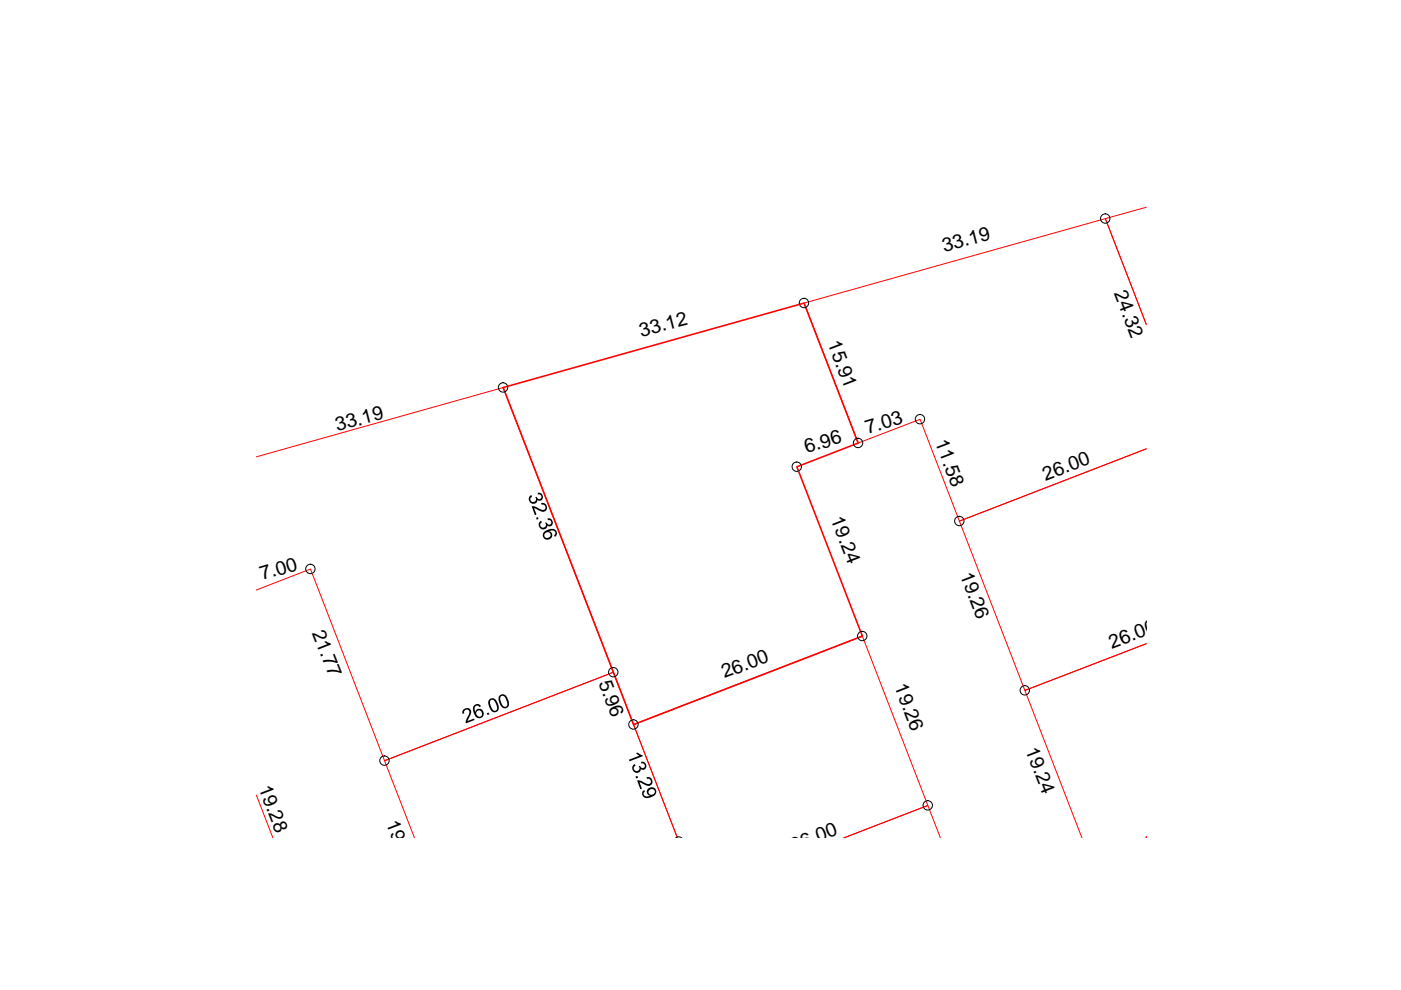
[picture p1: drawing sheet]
<svg xmlns="http://www.w3.org/2000/svg" width="297mm" height="210mm" viewBox="0 0 297 210" stroke-linecap="round" stroke-linejoin="round" font-family="sans-serif">
<path d="M54.4 96.9l52.3-14.7 23.3 60.3-48.5 18.8-15.7-40.6-11.4 4.4M54.4 168.6l3.5 9.1M87.9 177.7l-6.4-16.4 48.5-18.8 13.6 35.2-9.3-24.1 48.5-18.7 13.9 35.9-17.8 6.9 17.8-6.9 2.7 6.9" fill="none" stroke="#f00" stroke-width=".21"/>
<path d="M106.7 82.2l63.8-17.9 11.4 29.6-12.9 5.1 13.8 35.9-48.5 18.7z" fill="none" stroke="#f00" stroke-width=".34"/>
<circle cx="243" cy="177.7" r=".17" fill="#f00"/>
<path d="M243 43.9l-8.6 2.5 8.6 22.4-8.6-22.4-63.9 17.9 11.4 29.6 13.2-5 8.3 21.6 39.6-15.3-39.6 15.3 13.9 35.9 25.7-9.9-25.7 9.9 12.1 31.3M243 177.7h.1" fill="none" stroke="#f00" stroke-width=".21"/>
<g fill="none" stroke="#000" stroke-width=".21">
<path d="M143.3 177.7a.97 .97 0 0 1 1.3 0"/>
<circle cx="234.3" cy="46.3" r=".99"/>
<circle cx="170.5" cy="64.2" r=".99"/>
<circle cx="106.7" cy="82.1" r=".99"/>
<circle cx="168.9" cy="99" r=".99"/>
<circle cx="181.9" cy="93.9" r=".99"/>
<circle cx="195.1" cy="88.9" r=".99"/>
<circle cx="203.4" cy="110.5" r=".99"/>
<circle cx="65.8" cy="120.6" r=".99"/>
<circle cx="182.8" cy="134.9" r=".99"/>
<circle cx="130" cy="142.5" r=".99"/>
<circle cx="134.3" cy="153.6" r=".99"/>
<circle cx="217.3" cy="146.4" r=".99"/>
<circle cx="81.5" cy="161.3" r=".99"/>
<circle cx="196.7" cy="170.8" r=".99"/>
</g>
<g fill="#000">
<path d="M112.3 105.2l.3-.3 .2 .4-.3 .3-.1 .4 .2 .3 .4 .2 .6-.4-.1-.7 .3-.1 .1 .3 .4 .2 .3-.1 .2-.2-.2-.6h-.6v-.4l.7 .1 .4 .5v.5l-.3 .5-.6 .1-.3-.2v.4l-.3 .3-.8 .1-.4-.3-.3-.4zM113.7 109.8l.3-.2 .2 .4-.4 .2zM112.7 107.4h.6l1.4 .6 .6 .1 .4-.3-.1-.5-.3-.3h-.4l-.2-.3 .6-.1 .5 .5 .2 .7-.3 .5-.8 .2-1.7-.8 .5 1.4-.3 .1zM114.3 110.7l.4-.3 .2 .3-.3 .3-.1 .3 .1 .3 .4 .3 .7-.3v-.5l-.1-.3h.3l.1 .2a.5 .5 0 0 0 .6 .2 .5 .5 0 0 0 .2-.7 .5 .5 0 0 0-.6-.2l-.1-.4 .8 .2 .3 .6v.4l-.6 .5-.6-.2-.1 .5-.6 .4-.4-.1-.5-.3-.2-.5zM98.2 150.5l.4-.3 .6-.1 .4 .2 .3 .4-.1 .7-.7 1.5 1.4-.5 .1 .3-1.8 .7v-.6l.6-1.4 .1-.5-.3-.4h-.4l-.4 .4v.4h-.3l-.1-.3zM103.2 151.2l.4-.1 .2 .4-.4 .1zM133.4 161.1l2.2-.9-.7-.5 .3-.1 1.1 .7-2.8 1.1zM134.3 162.2l.3-.2 .1 .3-.3 .3v.4l.2 .4 .3 .1 .4-.1 .3-.2v-.4l-.2-.4h.3l.4 .5 .3-.1a.51 .51 0 0 0 .3-.7 .51 .51 0 0 0-.7-.2l-.1-.4 .8 .1 .3 .6v.6l-.6 .4-.6-.2-.1 .6-.5 .3-.6-.1-.4-.4-.2-.7zM134.7 164.6l.4-.1 .2 .4-.4 .2zM135.1 165.5h.6l1.3 .7h.6l.4-.3v-.5l-.3-.3h-.5l-.1-.3h.6l.4 .3 .2 .8-.4 .6-.6 .1-1.7-.7 .5 1.3-.3 .1z"/>
<path d="M115.3 112.9l.7-.5 1.3-.3 .6 .4 .2 .7-.5 .6-.1-.3 .3-.4-.1-.4-.4-.2-.9 .1 .6 .4 .1 .8-.6 .5-.6 .1-.5-.1-.3-.6zM115.7 113l-.3 .4 .2 .6h.6l.4-.2 .2-.3-.2-.5-.4-.2z"/>
<path d="M100.5 149.6l.5-.3h.6l.3 .3 .1 .1-.4 .2-.3-.3-.5 .1-.2 .3v.5l.2 .5 .1-.4 .5-.3h.6l.4 .4 .2 .7-.4 .7-.8 .2-.6-.5-.5-1.1v-.7zM101.2 150.7l-.2 .4 .1 .5 .5 .4 .5-.2 .1-.6-.2-.4-.3-.2z"/>
<path d="M103.7 148.4l.3-.3 .6-.1 .6 .5 .5 1.3v.5l-.3 .6-.6 .1-.7-.4-.6-1.5zM104.1 148.4l-.2 .3 .1 .9 .5 1 .6 .1 .3-.4-.2-.9-.6-1z"/>
<path d="M105.9 147.4l.8-.2 .7 .5 .5 1.2v.7l-.3 .4-.5 .2-.5-.1-.6-.7-.3-.9v-.6zM106.2 147.6l-.2 .7 .5 1.1 .4 .5 .5-.1 .2-.7-.5-1.2-.4-.4z"/>
<path d="M136.3 167.7l.3-.2 .1 .4-.2 .2v.4l.5 .4 .8-.2-.4-.2-.3-.6 .2-.6 .5-.3h.9l.4 .6v.4l-.2 .5-.3 .3-1 .4h-.7l-.4-.2-.3-.4-.1-.6zM137.5 167.9a.65 .65 0 0 0 1.3 0 .65 .65 0 0 0-1.3 0z"/>
</g>
<g font-size="4.1">
<text x="200.2" y="53.3" transform="rotate(-14 200.2 53.3)">33.19</text>
<text x="236.2" y="62.2" transform="rotate(69 236.2 62.2)">24.32</text>
<text x="136" y="71.4" transform="rotate(-14 136 71.4)">33.12</text>
<text x="175.4" y="72.8" transform="rotate(69 175.4 72.8)">15.91</text>
<text x="71.5" y="91.4" transform="rotate(-14 71.5 91.4)">33.19</text>
<text x="183.9" y="91.9" transform="rotate(-17 183.9 91.9)">7.03</text>
<text x="198.2" y="93.8" transform="rotate(69 198.2 93.8)">11.58</text>
<text x="171" y="96.1" transform="rotate(-17 171 96.1)">6.96</text>
<text x="221.7" y="102" transform="rotate(-21 221.7 102)">26.00</text>
<text x="176.1" y="110.1" transform="rotate(69 176.1 110.1)">19.24</text>
<text x="55.6" y="123.1" transform="rotate(-17 55.6 123.1)">7.00</text>
<text x="203.5" y="121.8" transform="rotate(69 203.5 121.8)">19.26</text>
<text x="66.1" y="134.2" transform="rotate(69 66.1 134.2)">21.77</text>
<text x="235.8" y="137.7" transform="rotate(-21 235.8 137.7)">26.00</text>
<text x="153.6" y="143.8" transform="rotate(-21 153.6 143.8)">26.00</text>
<text x="126.9" y="144.8" transform="rotate(69 126.9 144.8)">5.96</text>
<text x="189.6" y="145.5" transform="rotate(69 189.6 145.5)">19.26</text>
<text x="217.4" y="159" transform="rotate(69 217.4 159)">19.24</text>
<text x="54.8" y="167.1" transform="rotate(69 54.8 167.1)">19.28</text>
<text x="81.8" y="174.5" transform="rotate(69 81.8 174.5)">19.25</text>
<text x="168.1" y="180.6" transform="rotate(-21 168.1 180.6)">26.00</text>
</g>
</svg>
